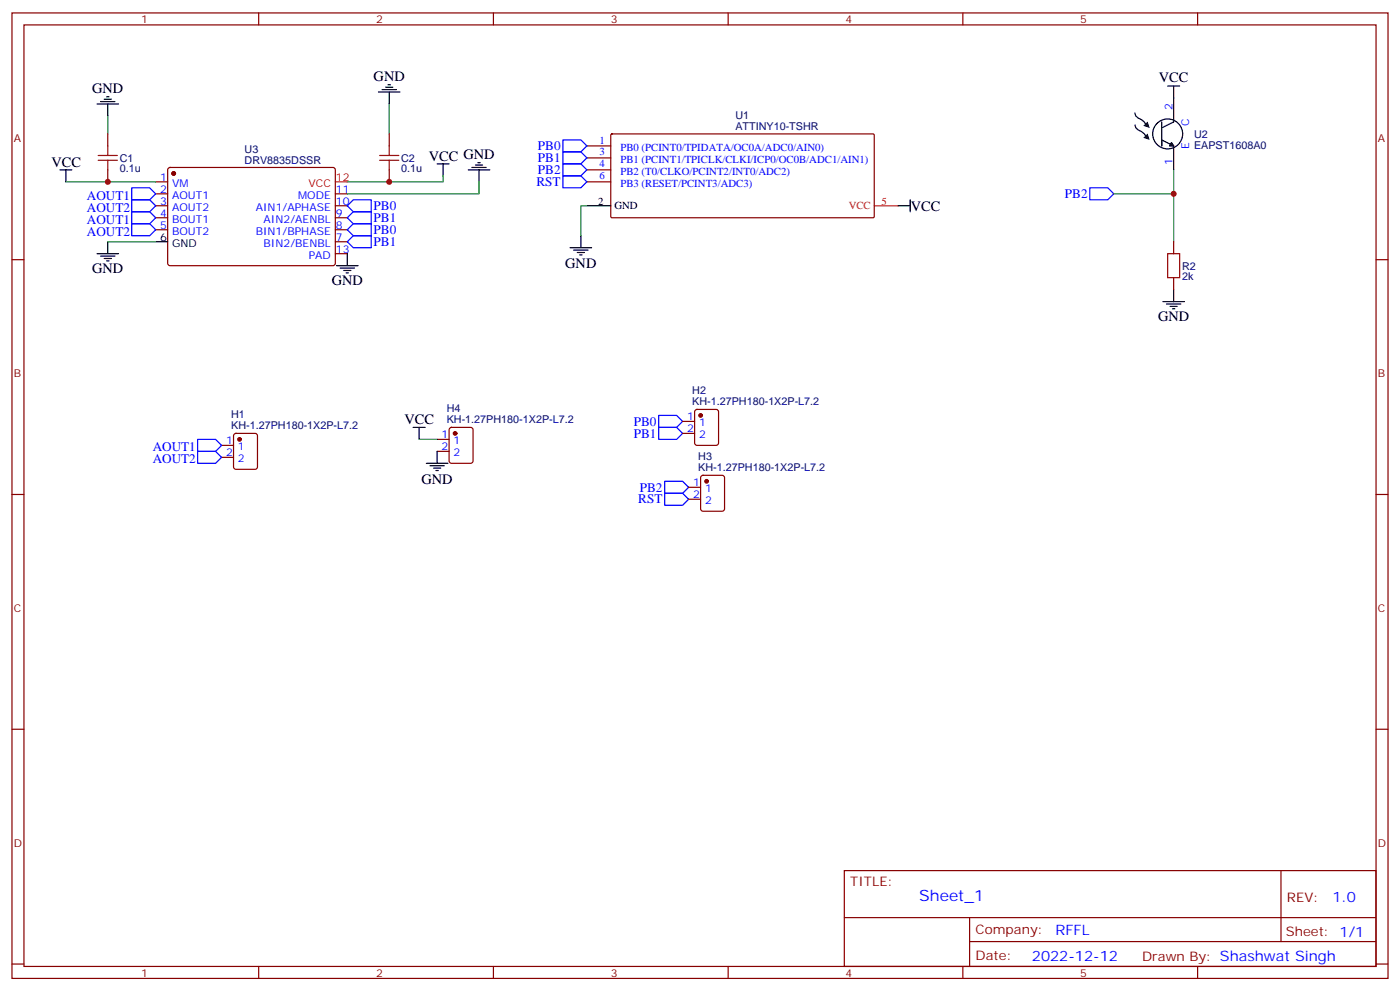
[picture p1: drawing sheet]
<svg xmlns="http://www.w3.org/2000/svg" width="412mm" height="292mm" viewBox="0 0 412 292" stroke-linecap="round" stroke-linejoin="round" font-family="sans-serif">
<g fill="none" stroke="#870000" stroke-width=".35">
<path d="M3.5 3.8h405.4v284.3h-405.4zM7.1 7.3h398.2v277.3h-398.2zM76.2 3.8v3.5M145.3 3.8v3.5M214.5 3.8v3.5M283.6 3.8v3.5M352.8 3.8v3.5M31.7 39.4v3.6M114.7 39.4v3.6M180 39.6l.3-.2 77.1 .1 .1 .3v24l-.3 .3h-76.9l-.4-.3zM31.7 50v3.6M45.9 53.6h3.5"/>
<path d="M45.9 57.1h3.5M49.6 49.5l.5-.2 48.2 .1 .5 .6-.1 27.8-.6 .4h-48.3l-.4-.7v-27.5zM98.8 57.1h3.5M114.7 50v3.6M172.9 50h7M172.9 53.6h7M172.9 46.5h7M172.9 43h7M3.5 76.5h3.6M45.9 60.6h3.5M45.9 64.1h3.5M45.9 67.7h3.5"/>
<path d="M98.8 60.6h3.5M98.8 64.1h3.5M98.8 67.7h3.5M98.8 71.2h3.5M98.8 74.7h3.5M345.7 71.2v3.5M405.3 76.5h3.6M345.7 81.8v3.5M65.3 131.2h3.5M65.3 134.7h3.5M69 127.8l.5-.2h5.6l.7 .5v9.4l-.4 .7h-5.9l-.7-.4v-9.5zM128.8 129.4h3.5"/>
<path d="M128.8 132.9h3.5M132.5 126.1l.5-.2h5.6l.7 .4v9.4l-.4 .7-5.9 .1-.7-.5v-9.4zM201.1 124.1h3.5M201.1 127.6h3.5M204.8 120.8l.5-.2h5.7l.6 .4 .1 9.5-.5 .6-5.9 .1-.6-.5-.1-9.4zM3.5 145.6h3.6M202.8 143.5h3.6M202.8 147h3.6M206.6 140.2l.5-.2h5.6l.7 .4v9.5l-.4 .6-5.9 .1-.7-.5v-9.4zM405.3 145.6h3.6M3.5 214.8h3.6M405.3 214.8h3.6"/>
<path d="M248.7 256.4h156.6v28.2h-156.6zM377.3 256.4v20.9M248.7 270.2h156.5M285.6 277.3h119.6M285.6 270.2v14.2M3.5 283.9h3.6M76.2 284.6v3.5M145.3 284.6v3.5M214.5 284.6v3.5M283.6 284.6v3.5M352.8 284.6v3.5M405.3 283.9h3.6"/>
</g>
<g fill="none" stroke="#000" stroke-width=".35">
<path d="M28.6 30.6h6.3M29.6 29.9h4.3M30.7 29.2h2.1M31.4 28.5h.7M31.7 30.6v3.5M111.5 27.1h6.3M112.5 26.4h4.3M113.6 25.7h2.1M114.3 25h.7M114.7 27.1v3.5M334.3 33.3a2.81 2.81 0 0 0 2.1 2.1l.9 .9 .3 .7M334.4 36.8a2.81 2.81 0 0 0 2.1 2.1l.8 .9 .3 .7"/>
<path d="M342.2 35.9v7.1v-1.8l3.5 1.8v7M344 25.3h3.5M345.7 25.3v10.6l-3.5 1.8M17.6 50h3.6M19.4 50v3.6M128.8 48.3h3.5M130.5 48.3v3.5M137.9 50h6.4M139 49.3h4.2M140.1 48.6h2.1M140.8 47.9h.7M141.1 50v3.6"/>
<path d="M268.1 58.8v3.6M28.6 74.7h6.3M29.6 75.4h4.3M30.7 76.1h2.1M31.4 76.8h.7M31.7 71.2v3.5M45.9 71.2h3.5M99.1 78.2h6.4M100.2 79h4.2M101.2 79.7h2.2M102.3 74.7v3.5M167.9 73h6.4"/>
<path d="M169 73.7h4.2M170 74.4h2.2M170.7 75.1h.7M171.1 69.4v3.6M172.9 60.6h7M264.6 60.6h3.5M102 80.4h.7M342.5 88.8h6.4M343.6 89.5h4.2M344.7 90.2h2.1M345.4 90.9h.7M345.7 85.3v3.5"/>
<path d="M121.7 125.9h3.5M123.5 125.9v3.5M125.6 136.5h6.3M126.6 137.2h4.3M127.7 137.9h2.1M128.4 138.6h.7M128.8 132.9v3.6"/>
<circle cx="344" cy="39.4" r="4.4"/>
</g>
<path d="M98.8 53.6h3.5M257.5 60.6h7.1" fill="none" stroke="#f00" stroke-width=".35"/>
<path d="M336.8 37.1l1.2-1.3 .7 1.9zM336.8 40.6l1.2-1.3 .7 1.9z" fill="#000"/>
<path d="M345.1 42l.6 1h-1.2z" fill="#000" stroke="#000" stroke-width=".35"/>
<path d="M31.7 34.1v5.3M114.7 30.6v8.8M19.4 53.6h26.5M130.5 51.8v1.8h-28.2M141.1 53.6v3.5h-38.8M328.1 57.1h17.6M345.7 50v21.2M31.7 71.2h14.2M172.9 60.6h-1.8v8.8M123.5 129.4h5.3" fill="none" stroke="#008700" stroke-width=".35"/>
<g fill="none" stroke="#00f" stroke-width=".35">
<path d="M38.8 55.3h5.3l1.8 1.8-1.8 1.7h-5.3zM38.8 58.8h5.3l1.8 1.8-1.8 1.8h-5.3zM165.8 48.3h5.3l1.8 1.7-1.8 1.8h-5.3zM165.8 44.7h5.3l1.8 1.8-1.8 1.8h-5.3zM165.8 41.2h5.3l1.8 1.8-1.8 1.7h-5.3zM165.8 51.8h5.3l1.8 1.8-1.8 1.7h-5.3zM321 55.3h5.3l1.8 1.8-1.8 1.7h-5.3zM38.8 62.4h5.3l1.8 1.7-1.8 1.8h-5.3zM38.8 65.9h5.3l1.8 1.8-1.8 1.7h-5.3zM102.3 60.6l1.8-1.8h5.3v3.6h-5.3zM102.3 67.7l1.8-1.8h5.3v3.5h-5.3zM102.3 64.1l1.8-1.7h5.3v3.5h-5.3z"/>
<path d="M104.1 69.4h5.3v3.6h-5.3l-1.8-1.8zM58.2 132.9h5.3l1.8 1.8-1.8 1.8h-5.3zM58.2 129.4h5.3l1.8 1.8-1.8 1.7h-5.3zM194 122.3h5.3l1.8 1.8-1.8 1.8h-5.3zM194 125.9h5.3l1.8 1.7-1.8 1.8h-5.3zM195.8 141.7h5.3l1.7 1.8-1.7 1.8h-5.3zM195.8 145.3h5.3l1.7 1.7-1.7 1.8h-5.3z"/>
</g>
<g fill="#870000" stroke="#870000" stroke-width=".35">
<circle cx="51.2" cy="51.1" r=".53"/>
<circle cx="70.6" cy="129.4" r=".53"/>
<circle cx="206.4" cy="122.3" r=".53"/>
<circle cx="208.1" cy="141.7" r=".53"/>
<circle cx="134.1" cy="127.6" r=".53"/>
</g>
<path d="M28.9 47.2h5.7M28.9 45.8h5.7M31.7 43v2.8M31.7 47.2v2.8M111.8 47.2h5.7M111.8 45.8h5.7M114.7 43v2.8M114.7 47.2v2.8M344 74.7h3.5v7.1h-3.5z" fill="none" stroke="#a10000" stroke-width=".35"/>
<g fill="#c00">
<circle cx="345.7" cy="57.1" r=".88"/>
<circle cx="114.7" cy="53.6" r=".88"/>
<circle cx="31.8" cy="53.6" r=".88"/>
</g>
<text font-size="4.6" fill="#00f" x="270.8" y="265.4">Sheet_1</text>
<g font-size="4.2">
<text x="110.1" y="23.8">GND</text>
<text x="27.2" y="27.4">GND</text>
<text x="341.4" y="24.2">VCC</text>
<text x="126.3" y="47.6">VCC GND</text>
<text x="15.2" y="49.3">VCC</text>
<text x="268.3" y="62">VCC</text>
<text x="27.2" y="80.4">GND</text>
<text x="97.7" y="83.9">GND</text>
<text x="166.5" y="79">GND</text>
<text x="341.1" y="94.5">GND</text>
<text x="119.1" y="124.7">VCC</text>
<text x="124.2" y="142.6">GND</text>
</g>
<g font-size="4.2" fill="#00f">
<text x="392.5" y="265.7">1.0</text>
<text x="310.9" y="275.2">RFFL</text>
<text x="304" y="283">2022-12-12</text>
</g>
<g font-size="3.9" fill="#00f">
<text x="158.5" y="47.8">PB1</text>
<text x="158.5" y="44.2">PB0</text>
<text x="158.5" y="51.3">PB2</text>
<text x="25.6" y="58.8">AOUT1</text>
<text x="158" y="54.8">RST</text>
<text x="313.7" y="58.3">PB2</text>
<text x="25.6" y="65.9">AOUT1</text>
<text x="25.6" y="62.4">AOUT2</text>
<text x="110.1" y="62">PB0</text>
<text x="110.1" y="65.5">PB1</text>
<text x="25.6" y="69.4">AOUT2</text>
<text x="110.1" y="69">PB0</text>
<text x="110.1" y="72.5">PB1</text>
<text x="186.7" y="125.4">PB0</text>
<text x="186.7" y="128.9">PB1</text>
<text x="45" y="136.5">AOUT2</text>
<text x="45" y="132.9">AOUT1</text>
<text x="188" y="148.3">RST</text>
<text x="188.5" y="144.8">PB2</text>
</g>
<g font-size="3.9" fill="#800">
<text x="250.5" y="261">TITLE:</text>
<text x="379.1" y="265.7">REV:</text>
<text x="287.4" y="275.2">Company:</text>
<text x="378.7" y="275.8">Sheet: 1/1</text>
<text x="287.4" y="282.9">Date:</text>
<text x="336.4" y="282.9">Drawn By: Shashwat Singh</text>
</g>
<g font-size="3.2" fill="#800">
<text x="41.6" y="6.8">1</text>
<text x="110.8" y="6.8">2</text>
<text x="179.9" y="6.8">3</text>
<text x="249.1" y="6.8">4</text>
<text x="318.2" y="6.8">5</text>
<text x="4.1" y="41.9">A</text>
<text x="405.9" y="41.9">A</text>
<text x="4.1" y="111.1">B</text>
<text x="405.9" y="111.1">B</text>
<text x="4.1" y="180.2">C</text>
<text x="405.9" y="180.2">C</text>
<text x="4.1" y="249.3">D</text>
<text x="405.9" y="249.3">D</text>
<text x="41.6" y="287.6">1</text>
<text x="110.8" y="287.6">2</text>
<text x="179.9" y="287.6">3</text>
<text x="249.1" y="287.6">4</text>
<text x="318.2" y="287.6">5</text>
</g>
<g font-size="3.2" fill="#000080">
<text x="216.6" y="35.2">U1</text>
<text x="216.6" y="38.3">ATTINY10-TSHR</text>
<text x="351.7" y="40.6">U2</text>
<text x="35.3" y="47.7">C1</text>
<text x="72" y="45.1">U3</text>
<text x="118.2" y="47.7">C2</text>
<text x="351.7" y="43.8">EAPST1608A0</text>
<text x="35.3" y="50.7">0.1u</text>
<text x="72" y="48.3">DRV8835DSSR</text>
<text x="118.2" y="50.7">0.1u</text>
<text x="348.2" y="82.5">2k</text>
<text x="348.2" y="79.4">R2</text>
<text x="203.9" y="119.4">KH-1.27PH180-1X2P-L7.2</text>
<text x="203.9" y="116.2">H2</text>
<text x="68.1" y="123.2">H1</text>
<text x="131.6" y="124.7">KH-1.27PH180-1X2P-L7.2</text>
<text x="131.6" y="121.5">H4</text>
<text x="68.1" y="126.4">KH-1.27PH180-1X2P-L7.2</text>
<text x="205.7" y="135.6">H3</text>
<text x="205.7" y="138.8">KH-1.27PH180-1X2P-L7.2</text>
</g>
<g font-size="3.2" fill="#00f">
<text x="345.4" y="32.4" transform="rotate(-90 345.4 32.4)">2</text>
<text x="350.3" y="37.1" transform="rotate(-90 350.3 37.1)">C</text>
<text x="176.6" y="45.8">3</text>
<text x="176.6" y="42.3">1</text>
<text x="182.7" y="44.6">PB0 (PCINT0/TPIDATA/OC0A/ADC0/AIN0)</text>
<text x="350.3" y="44" transform="rotate(-90 350.3 44)">E</text>
<text x="47.2" y="53.2">1</text>
<text x="176.6" y="49.3">4</text>
<text x="176.6" y="52.8">6</text>
<text x="182.7" y="51.6">PB2 (T0/CLKO/PCINT2/INT0/ADC2)</text>
<text x="182.7" y="48.1">PB1 (PCINT1/TPICLK/CLKI/ICP0/OC0B/ADC1/AIN1)</text>
<text x="345.4" y="48.5" transform="rotate(-90 345.4 48.5)">1</text>
<text x="47.2" y="56.7">2</text>
<text x="50.7" y="55">VM</text>
<text x="50.7" y="58.5">AOUT1</text>
<text x="87.8" y="58.5">MODE</text>
<text x="99" y="56.7">11</text>
<text x="182.7" y="55.1">PB3 (RESET/PCINT3/ADC3)</text>
<text x="47.2" y="60.3">3</text>
<text x="47.2" y="63.8">4</text>
<text x="50.7" y="62">AOUT2</text>
<text x="50.7" y="65.5">BOUT1</text>
<text x="75.3" y="62">AIN1/APHASE</text>
<text x="77.6" y="65.5">AIN2/AENBL</text>
<text x="99" y="63.8">9</text>
<text x="99" y="60.3">10</text>
<text x="47.2" y="67.3">5</text>
<text x="50.7" y="69.1">BOUT2</text>
<text x="75.3" y="69.1">BIN1/BPHASE</text>
<text x="99" y="70.8">7</text>
<text x="99" y="67.3">8</text>
<text x="77.6" y="72.6">BIN2/BENBL</text>
<text x="90.9" y="76.1">PAD</text>
<text x="99" y="74.4">13</text>
<text x="202.4" y="123.8">1</text>
<text x="205.9" y="125.5">1</text>
<text x="66.6" y="130.8">1</text>
<text x="130.1" y="129">1</text>
<text x="133.6" y="130.8">1</text>
<text x="202.4" y="127.3">2</text>
<text x="205.9" y="129">2</text>
<text x="66.6" y="134.3">2</text>
<text x="70.1" y="132.6">1</text>
<text x="70.1" y="136.1">2</text>
<text x="130.1" y="132.6">2</text>
<text x="133.6" y="134.3">2</text>
<text x="204.2" y="143.2">1</text>
<text x="204.2" y="146.7">2</text>
<text x="207.7" y="144.9">1</text>
<text x="207.7" y="148.4">2</text>
</g>
<g font-size="3.2" fill="#f00">
<text x="99" y="53.2">12</text>
<text x="90.9" y="55">VCC</text>
<text x="250" y="61.7">VCC</text>
<text x="259.6" y="60.3">5</text>
</g>
<g font-size="3.2">
<text x="176.2" y="60.3">2</text>
<text x="181" y="61.7">GND</text>
<text x="47.2" y="70.8">6</text>
<text x="50.7" y="72.6">GND</text>
</g>
</svg>
